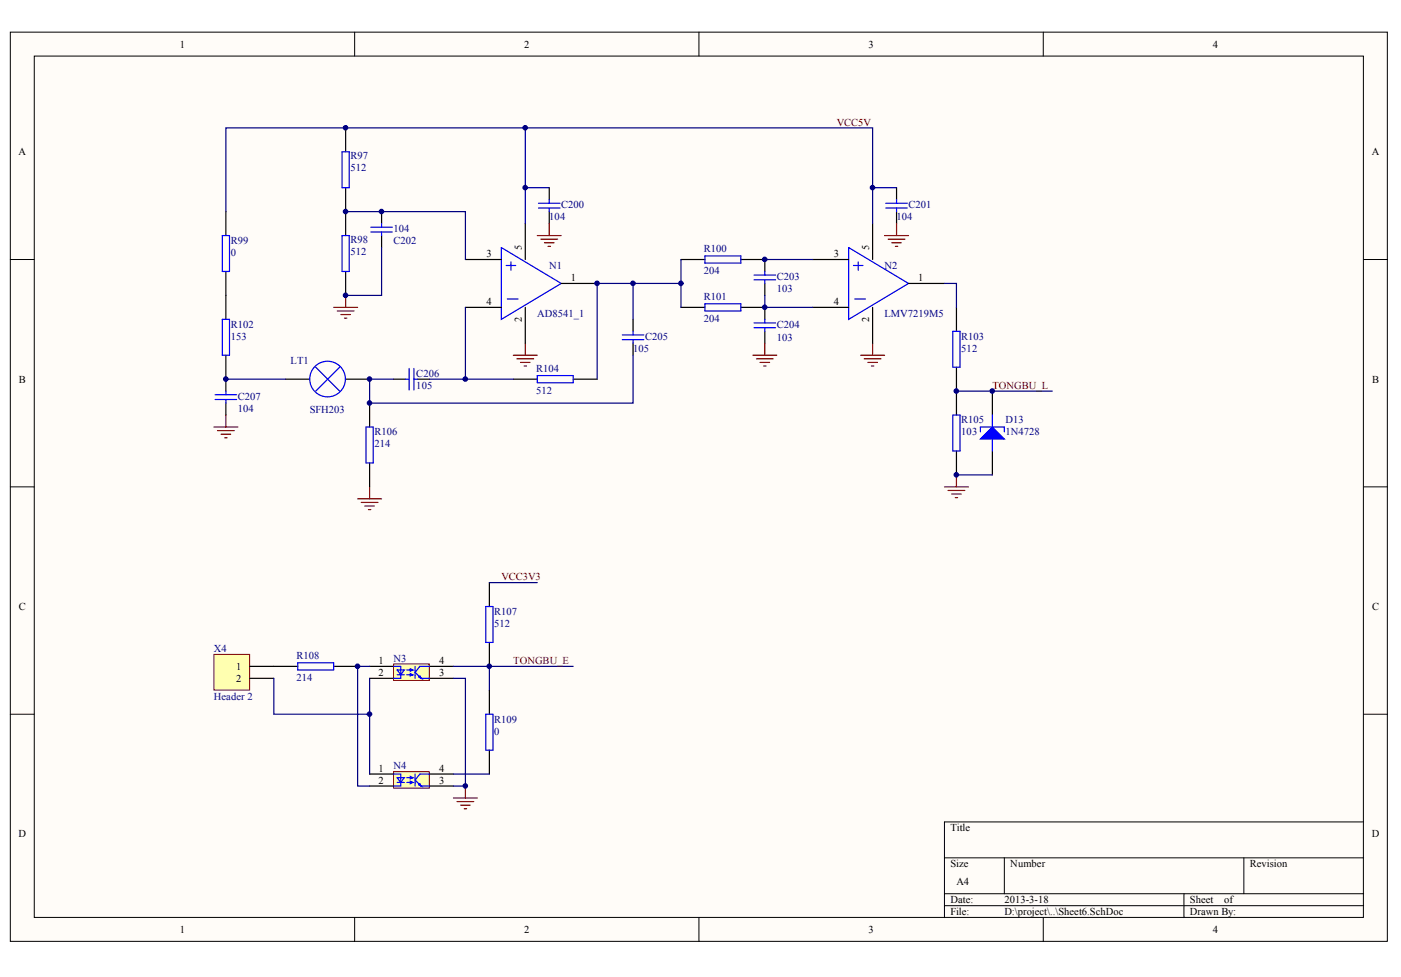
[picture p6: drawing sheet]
<svg xmlns="http://www.w3.org/2000/svg" width="287mm" height="200mm" viewBox="0 0 287 200" stroke-linecap="round" stroke-linejoin="round" font-family="sans-serif">
<g fill="#fffcf8" stroke="#000" stroke-width=".2">
<path d="M2.1 6.6h281.9v186.1h-281.9z"/>
<path d="M7 11.5h272.1v176.3h-272.1z"/>
</g>
<g fill="none" stroke="#000" stroke-width=".2">
<path d="M72.6 6.6v4.9M143.1 6.6v4.9M213.6 6.6v4.9M2.1 53.1h4.9M279.2 53.1h4.9M2.1 99.7h4.9M279.2 99.7h4.9M2.1 146.2h4.9M279.2 146.2h4.9M193.3 175.6h85.9M205.6 175.6v7.4M254.6 175.6v7.4"/>
<path d="M279.2 168.3h-85.9v19.6M72.6 187.9v4.9M143.1 187.9v4.9M193.3 183h85.9M193.3 185.4h85.9M213.6 187.9v4.9M242.4 183v4.9"/>
</g>
<g fill="none" stroke="#000" stroke-width=".25">
<path d="M70.8 26.2v4.9M70.8 38.4v9.8M112.4 38.4v2.5M183.5 38.4v2.5M46.2 43.3v4.9M46.2 55.6v9.8M70.8 55.6v4.9M78.1 43.3v2.5M78.1 48.2v2.5M95.3 53.1h7.3M107.5 45.8v7.3M112.4 43.3v2.5"/>
<path d="M114.9 58h7.3M139.4 53.1h4.9M151.7 53.1h4.9v2.5M156.6 58v2.5M166.4 53.1h7.3M178.6 45.8v7.3M183.5 43.3v2.5M186 58h7.3M46.2 72.7v7.4M58.5 77.6h4.9M70.8 77.6h4.9M80.6 77.6h2.4"/>
<path d="M85.5 77.6h2.4M95.3 62.9h7.3M105.1 77.6h4.9M107.5 62.9v7.4M117.3 77.6h4.9M129.6 65.4v2.4M129.6 70.3v2.4M139.4 62.9h4.9M151.7 62.9h4.9v2.5M156.6 67.8v2.5M166.4 62.9h7.3M178.6 62.9v7.4"/>
<path d="M195.8 62.9v4.9M195.8 75.2v9.8M46.2 82.5v2.5M75.7 82.5v4.9M75.7 94.8v4.9M195.8 92.3v4.9M203.2 80.1v4.9M203.2 92.3v4.9"/>
</g>
<g fill="none" stroke="#00f" stroke-width=".25">
<path d="M70 31.1h1.5v7.3h-1.5zM45.5 48.2h1.5v7.4h-1.5zM70 48.2h1.5v7.4h-1.5zM75.9 47.5h4.4M75.9 46.5h4.4M78.1 45.8v.7M78.1 47.5v.7M102.6 50.7l12.3 7.3-12.3 7.4zM103.6 54.4h2M104.6 53.6v1.7M110.2 42.6h4.4M110.2 41.6h4.4"/>
<path d="M112.4 40.9v.7M112.4 42.6v.7M144.3 52.4h7.4v1.5h-7.4zM154.4 57.3h4.4M154.4 56.3h4.4M156.6 55.6v.7M156.6 57.3v.7M173.7 50.7l12.3 7.3-12.3 7.4zM174.7 54.4h2M175.7 53.6v1.7M181.3 42.6h4.4M181.3 41.6h4.4"/>
<path d="M183.5 40.9v.7M183.5 42.6v.7M45.5 65.4h1.5v7.3h-1.5zM64.6 75.2l4.9 4.9M69.5 75.2l-4.9 4.9M83 77.6h.8M83.8 75.4v4.4M84.7 77.6h.8M84.7 75.4v4.4M103.9 61.2h2.2M110 76.9h7.3v1.5h-7.3zM127.4 69.5h4.4"/>
<path d="M127.4 68.6h4.4M129.6 67.8v.8M129.6 69.5v.8M144.3 62.2h7.4v1.5h-7.4zM154.4 67.1h4.4M154.4 66.1h4.4M156.6 65.4v.7M156.6 67.1v.7M175 61.2h2.2M195.1 67.8h1.4v7.4h-1.4zM44 81.8h4.5M44 80.8h4.5"/>
<path d="M46.2 80.1v.7M46.2 81.8v.7M74.9 87.4h1.5v7.4h-1.5zM195.1 85h1.4v7.3h-1.4zM200.7 88.4v-1h4.9v1M203.2 85v2.4M203.2 89.9v2.4"/>
<circle cx="67.1" cy="77.6" r="3.7"/>
</g>
<g fill="none" stroke="#800000" stroke-width=".25">
<path d="M110 48.2h4.9M110.7 49h3.5M111.5 49.7h1.9M112.2 50.4h.5M112.4 45.8v2.4M181.1 48.2h4.9M181.8 49h3.5M182.6 49.7h1.9M183.3 50.4h.5M183.5 45.8v2.4M68.3 62.9h4.9M69 63.7h3.5"/>
<path d="M69.8 64.4h1.9M70.5 65.1h.5M70.8 60.5v2.4M105.1 72.7h4.9M105.8 73.5h3.5M106.6 74.2h1.9M107.3 74.9h.5M107.5 70.3v2.4M154.1 72.7h4.9M154.9 73.5h3.4M155.6 74.2h2M156.3 74.9h.5"/>
<path d="M156.6 70.3v2.4M176.2 72.7h4.9M176.9 73.5h3.5M177.7 74.2h1.9M178.4 74.9h.5M178.6 70.3v2.4M43.8 87.4h4.9M44.5 88.2h3.5M45.3 88.9h1.9M46 89.6h.5M46.2 85v2.4M75.7 99.7v2.4"/>
<path d="M193.3 99.7h5M195.8 97.2v2.5M73.2 102.1h4.9M73.9 102.9h3.5M74.7 103.6h1.9M75.4 104.3h.5M194.1 100.4h3.4M194.8 101.1h2M195.6 101.9h.4"/>
</g>
<g fill="none" stroke="#000080" stroke-width=".25">
<path d="M107.5 26.2v19.6M107.5 38.4h4.9M178.6 38.4h4.9M46.2 43.3v-17.1h132.4v19.6M70.8 43.3h24.5v9.8M78.1 50.7v9.8h-7.3M129.6 58v7.4M139.4 58h-17.2v19.6M139.4 53.1v9.8M156.6 53.1h9.8M193.3 58h2.5v4.9M46.2 77.6h12.3"/>
<path d="M87.9 77.6h17.2M95.3 62.9v14.7M129.6 72.7v9.8h-53.9v-4.9h4.9M156.6 60.5v2.4h9.8M195.8 97.2h7.4M195.8 80.1h19.6"/>
</g>
<path d="M200.7 89.9l2.5-2.5 2.4 2.5z" fill="#00f" stroke="#00f" stroke-width=".25"/>
<path d="M43.8 134h7.3v7.3h-7.3z" fill="#ffffb0" stroke="#800000" stroke-width=".2"/>
<path d="M51.1 136.4h5M51.1 138.9h5" fill="none" stroke="#000" stroke-width=".25"/>
<path d="M80.6 135.9h7.3v3.4h-7.3z" fill="#ffffb0" stroke="#800000" stroke-width=".2"/>
<path d="M75.7 136.4h4.9M75.7 138.9h4.9M87.9 136.4h4.9M87.9 138.9h4.9" fill="none" stroke="#000" stroke-width=".25"/>
<path d="M80.6 136.4h1.4v2.5h-1.4M81.3 137.2h1.5l-.8 .9zM81.3 138.1h1.5M83.3 137.2h1.2l-.5-.3v.5l.5-.2M83.3 138.1h1.2l-.5-.2v.5l.5-.3M85 136.4v2.5M87.9 136.4h-1.9l-1 1.3 1.2 1.2-.5-.3 .3-.2 .2 .5h1.7" fill="none" stroke="#00f" stroke-width=".25"/>
<path d="M80.6 158h7.3v3.4h-7.3z" fill="#ffffb0" stroke="#800000" stroke-width=".2"/>
<path d="M100.2 119.3v4.9M56.1 136.4h4.9M68.3 136.4h4.9M100.2 131.5v4.9M75.7 158.5h4.9M87.9 158.5h4.9M100.2 141.3v4.9M100.2 153.6v4.9M75.7 160.9h4.9M87.9 160.9h4.9" fill="none" stroke="#000" stroke-width=".25"/>
<path d="M61 135.7h7.3v1.5h-7.3zM99.4 124.2h1.5v7.3h-1.5zM80.6 158.5h1.4v2.4h-1.4M81.3 159.2h1.5l-.8 1zM83.3 159.2h1.2l-.5-.2v.5l.5-.3M85 158.5v2.4M87.9 158.5h-1.9l-1 1.2 1.2 1.2-.5-.2 .3-.3 .2 .5h1.7M99.4 146.2h1.5v7.4h-1.5zM81.3 160.2h1.5M83.3 160.2h1.2l-.5-.3v.5l.5-.2" fill="none" stroke="#00f" stroke-width=".25"/>
<path d="M100.2 119.3h9.8M56.1 138.9v7.3h19.6v-7.3M75.7 136.4h-2.5v24.5h2.5M92.8 136.4h7.4v4.9M92.8 138.9h2.5v22h-2.5M100.2 136.4h17.1M75.7 146.2v12.3M92.8 158.5h7.4" fill="none" stroke="#000080" stroke-width=".25"/>
<path d="M92.8 163.4h4.9M93.6 164.1h3.4M94.3 164.8h2M95 165.6h.5M95.3 160.9v2.5" fill="none" stroke="#800000" stroke-width=".25"/>
<g fill="#000080" stroke="#000080" stroke-width=".2">
<circle cx="46.2" cy="77.6" r=".47"/>
<circle cx="70.7" cy="60.5" r=".47"/>
<circle cx="70.7" cy="43.3" r=".47"/>
<circle cx="70.7" cy="26.2" r=".47"/>
<circle cx="73.2" cy="136.4" r=".47"/>
<circle cx="75.6" cy="146.2" r=".47"/>
<circle cx="75.6" cy="82.5" r=".47"/>
<circle cx="75.6" cy="77.6" r=".47"/>
<circle cx="78.1" cy="43.3" r=".47"/>
<circle cx="95.3" cy="160.9" r=".47"/>
<circle cx="95.3" cy="77.6" r=".47"/>
<circle cx="100.2" cy="136.4" r=".47"/>
<circle cx="107.5" cy="38.4" r=".47"/>
<circle cx="107.5" cy="26.2" r=".47"/>
<circle cx="122.2" cy="58" r=".47"/>
<circle cx="129.6" cy="58" r=".47"/>
<circle cx="139.4" cy="58" r=".47"/>
<circle cx="156.5" cy="62.9" r=".47"/>
<circle cx="156.5" cy="53.1" r=".47"/>
<circle cx="178.6" cy="38.4" r=".47"/>
<circle cx="195.8" cy="97.2" r=".47"/>
<circle cx="195.8" cy="80.1" r=".47"/>
<circle cx="203.1" cy="80.1" r=".47"/>
</g>
<g font-size="2.2">
<text x="36.8" y="9.8">1</text>
<text x="107.3" y="9.8">2</text>
<text x="177.8" y="9.8">3</text>
<text x="248.3" y="9.8">4</text>
<text x="3.8" y="31.8">A</text>
<text x="280.8" y="31.8">A</text>
<text x="99.6" y="52.7">3</text>
<text x="170.7" y="52.7">3</text>
<text x="116.9" y="57.6">1</text>
<text x="188" y="57.6">1</text>
<text x="99.6" y="62.5">4</text>
<text x="170.7" y="62.5">4</text>
<text x="3.9" y="78.3">B</text>
<text x="280.9" y="78.3">B</text>
<text x="3.9" y="124.9">C</text>
<text x="280.9" y="124.9">C</text>
<text x="48.3" y="137.2">1</text>
<text x="77.5" y="135.9">1</text>
<text x="89.9" y="135.9">4</text>
<text x="48.3" y="139.6">2</text>
<text x="77.5" y="138.4">2</text>
<text x="89.9" y="138.4">3</text>
<text x="77.5" y="158">1</text>
<text x="77.5" y="160.4">2</text>
<text x="89.9" y="158">4</text>
<text x="89.9" y="160.4">3</text>
<text x="3.8" y="171.4">D</text>
<text x="194.6" y="170.2">Title</text>
<text x="280.8" y="171.4">D</text>
<text x="194.6" y="177.5">Size</text>
<text x="206.8" y="177.5">Number</text>
<text x="255.9" y="177.5">Revision</text>
<text x="194.6" y="184.9">Date:</text>
<text x="195.8" y="181.2">A4</text>
<text x="205.6" y="184.9">2013-3-18</text>
<text x="243.6" y="184.9">Sheet</text>
<text x="250.6" y="184.9">of</text>
<text x="36.8" y="191">1</text>
<text x="107.3" y="191">2</text>
<text x="177.8" y="191">3</text>
<text x="194.6" y="187.3">File:</text>
<text x="205.6" y="187.3">D:\project\..\Sheet6.SchDoc</text>
<text x="243.6" y="187.3">Drawn By:</text>
<text x="248.3" y="191">4</text>
</g>
<g font-size="2.2" fill="#800000">
<text x="171.3" y="25.7">VCC5V</text>
<text x="203.2" y="79.6">TONGBU_L</text>
<text x="102.6" y="118.8">VCC3V3</text>
<text x="105.1" y="135.9">TONGBU_E</text>
</g>
<g font-size="2.2" fill="#000080">
<text x="71.7" y="32.6">R97</text>
<text x="71.7" y="35">512</text>
<text x="80.6" y="47.5">104</text>
<text x="112.4" y="45.1">104</text>
<text x="114.9" y="42.6">C200</text>
<text x="183.5" y="45.1">104</text>
<text x="186" y="42.6">C201</text>
<text x="47.2" y="50">R99</text>
<text x="47.2" y="52.4">0</text>
<text x="71.7" y="49.7">R98</text>
<text x="71.7" y="52.2">512</text>
<text x="80.6" y="50">C202</text>
<text x="144.1" y="51.7">R100</text>
<text x="112.4" y="55.1">N1</text>
<text x="144.1" y="56.1">204</text>
<text x="159" y="57.3">C203</text>
<text x="159" y="59.8">103</text>
<text x="181.1" y="55.1">N2</text>
<text x="110" y="64.9">AD8541_1</text>
<text x="144.1" y="61.5">R101</text>
<text x="144.1" y="65.9">204</text>
<text x="181.1" y="64.9">LMV7219M5</text>
<text x="47.2" y="67.1">R102</text>
<text x="47.2" y="69.6">153</text>
<text x="132.1" y="69.6">C205</text>
<text x="159" y="67.1">C204</text>
<text x="159" y="69.8">103</text>
<text x="196.8" y="69.6">R103</text>
<text x="59.5" y="74.5">LT1</text>
<text x="85.2" y="77.1">C206</text>
<text x="109.7" y="76.2">R104</text>
<text x="129.6" y="72">105</text>
<text x="196.8" y="72">512</text>
<text x="48.7" y="81.8">C207</text>
<text x="85.2" y="79.6">105</text>
<text x="109.7" y="80.6">512</text>
<text x="48.7" y="84.3">104</text>
<text x="63.4" y="84.5">SFH203</text>
<text x="76.6" y="89.2">R106</text>
<text x="196.8" y="86.7">R105</text>
<text x="196.8" y="89.2">103</text>
<text x="205.9" y="86.7">D13</text>
<text x="205.9" y="89.2">1N4728</text>
<text x="76.6" y="91.6">214</text>
<text x="101.2" y="125.9">R107</text>
<text x="101.2" y="128.4">512</text>
<text x="43.8" y="133.5">X4</text>
<text x="60.7" y="135">R108</text>
<text x="80.6" y="135.5">N3</text>
<text x="43.8" y="143.3">Header 2</text>
<text x="60.7" y="139.4">214</text>
<text x="101.2" y="148">R109</text>
<text x="101.2" y="150.4">0</text>
<text x="80.6" y="157.5">N4</text>
</g>
<g font-size="2.1">
<text x="106.9" y="51.2" transform="rotate(-90 106.9 51.2)">5</text>
<text x="178" y="51.2" transform="rotate(-90 178 51.2)">5</text>
<text x="106.9" y="66" transform="rotate(-90 106.9 66)">2</text>
<text x="178" y="66" transform="rotate(-90 178 66)">2</text>
</g>
</svg>
